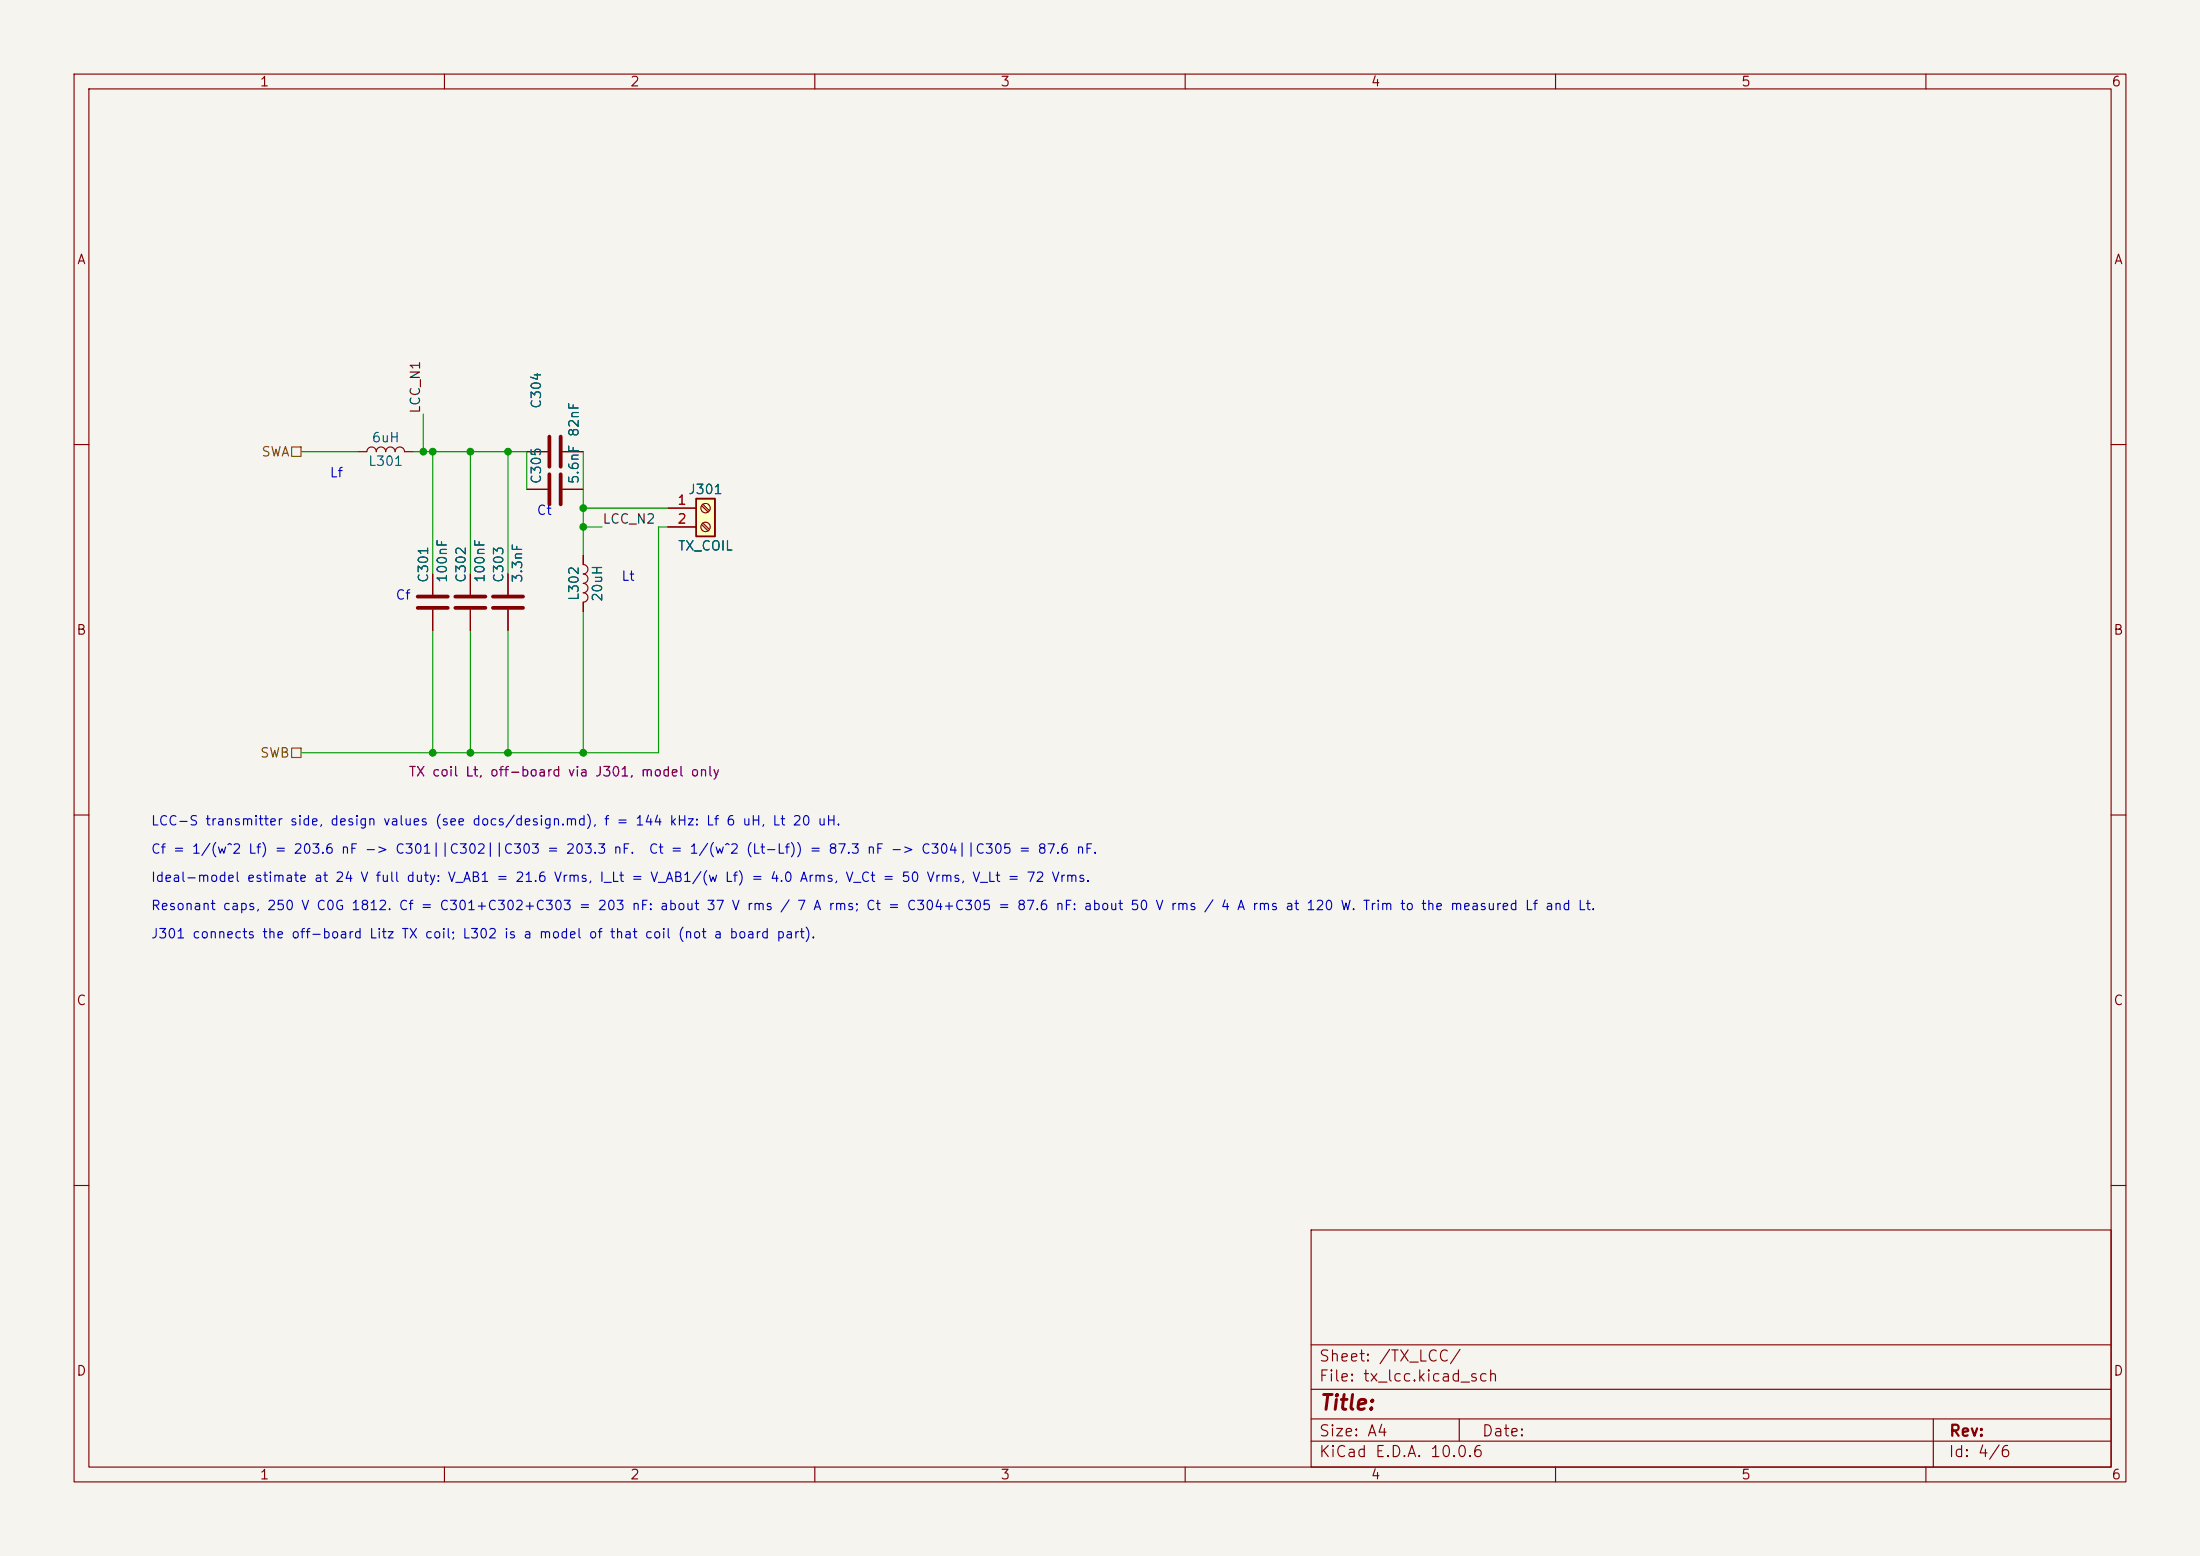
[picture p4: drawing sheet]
(kicad_sch
 (version 20260306)
 (generator "eeschema")
 (generator_version "10.0")
 (paper "A4")
 (lib_symbols
  (symbol "Connector:Screw_Terminal_01x02"
   (pin_names
    (offset 1.016) (hide yes)) (exclude_from_sim no) (in_bom yes) (on_board yes)
   (in_pos_files yes)
   (duplicate_pin_numbers_are_jumpers no)
   (property "Reference" "J" (at 0 2.54 0) (show_name no) (do_not_autoplace no) (effects (font (size 1.27 1.27))))
   (property "Value" "Screw_Terminal_01x02" (at 0 -5.08 0) (show_name no) (do_not_autoplace no) (effects (font (size 1.27 1.27))))
   (property "Footprint" "" (at 0 0 0) (show_name no) (do_not_autoplace no) (hide yes) (effects (font (size 1.27 1.27))))
   (property "Datasheet" "" (at 0 0 0) (show_name no) (do_not_autoplace no) (hide yes) (effects (font (size 1.27 1.27))))
   (property "Description" "Generic screw terminal, single row, 01x02, script generated (kicad-library-utils/schlib/autogen/connector/)" (at 0 0 0) (show_name no) (do_not_autoplace no) (hide yes) (effects (font (size 1.27 1.27))))
   (symbol "Screw_Terminal_01x02_1_1"
    (rectangle (start -1.27 1.27) (end 1.27 -3.81) (stroke (width 0.254) (type default)) (fill (type background)))
    (polyline (pts (xy -0.5334 0.3302) (xy 0.3302 -0.508)) (stroke (width 0.1524) (type default)) (fill (type none)))
    (polyline (pts (xy -0.5334 -2.2098) (xy 0.3302 -3.048)) (stroke (width 0.1524) (type default)) (fill (type none)))
    (polyline (pts (xy -0.3556 0.508) (xy 0.508 -0.3302)) (stroke (width 0.1524) (type default)) (fill (type none)))
    (polyline (pts (xy -0.3556 -2.032) (xy 0.508 -2.8702)) (stroke (width 0.1524) (type default)) (fill (type none)))
    (circle (center 0 0) (radius 0.635) (stroke (width 0.1524) (type default)) (fill (type none)))
    (circle (center 0 -2.54) (radius 0.635) (stroke (width 0.1524) (type default)) (fill (type none)))
    (pin passive line (at -5.08 0 0) (length 3.81) (name "Pin_1" (effects (font (size 1.27 1.27)))) (number "1" (effects (font (size 1.27 1.27)))))
    (pin passive line (at -5.08 -2.54 0) (length 3.81) (name "Pin_2" (effects (font (size 1.27 1.27)))) (number "2" (effects (font (size 1.27 1.27))))))
   (embedded_fonts no))
  (symbol "Device:C"
   (pin_numbers (hide yes))
   (pin_names
    (offset 0.254)) (exclude_from_sim no) (in_bom yes) (on_board yes)
   (in_pos_files yes)
   (duplicate_pin_numbers_are_jumpers no)
   (property "Reference" "C" (at 0.635 2.54 0) (show_name no) (do_not_autoplace no) (effects (font (size 1.27 1.27)) (justify left)))
   (property "Value" "C" (at 0.635 -2.54 0) (show_name no) (do_not_autoplace no) (effects (font (size 1.27 1.27)) (justify left)))
   (property "Footprint" "" (at 0.9652 -3.81 0) (show_name no) (do_not_autoplace no) (hide yes) (effects (font (size 1.27 1.27))))
   (property "Datasheet" "" (at 0 0 0) (show_name no) (do_not_autoplace no) (hide yes) (effects (font (size 1.27 1.27))))
   (property "Description" "Unpolarized capacitor" (at 0 0 0) (show_name no) (do_not_autoplace no) (hide yes) (effects (font (size 1.27 1.27))))
   (symbol "C_0_1"
    (polyline (pts (xy -2.032 0.762) (xy 2.032 0.762)) (stroke (width 0.508) (type default)) (fill (type none)))
    (polyline (pts (xy -2.032 -0.762) (xy 2.032 -0.762)) (stroke (width 0.508) (type default)) (fill (type none))))
   (symbol "C_1_1"
    (pin passive line (at 0 3.81 270) (length 2.794) (name "" (effects (font (size 1.27 1.27)))) (number "1" (effects (font (size 1.27 1.27)))))
    (pin passive line (at 0 -3.81 90) (length 2.794) (name "" (effects (font (size 1.27 1.27)))) (number "2" (effects (font (size 1.27 1.27))))))
   (embedded_fonts no))
  (symbol "Device:L"
   (pin_numbers (hide yes))
   (pin_names
    (offset 1.016) (hide yes)) (exclude_from_sim no) (in_bom yes) (on_board yes)
   (in_pos_files yes)
   (duplicate_pin_numbers_are_jumpers no)
   (property "Reference" "L" (at -1.27 0 90) (show_name no) (do_not_autoplace no) (effects (font (size 1.27 1.27))))
   (property "Value" "L" (at 1.905 0 90) (show_name no) (do_not_autoplace no) (effects (font (size 1.27 1.27))))
   (property "Footprint" "" (at 0 0 0) (show_name no) (do_not_autoplace no) (hide yes) (effects (font (size 1.27 1.27))))
   (property "Datasheet" "" (at 0 0 0) (show_name no) (do_not_autoplace no) (hide yes) (effects (font (size 1.27 1.27))))
   (property "Description" "Inductor" (at 0 0 0) (show_name no) (do_not_autoplace no) (hide yes) (effects (font (size 1.27 1.27))))
   (symbol "L_0_1"
    (arc (start 0 2.54) (mid 0.6323 1.905) (end 0 1.27) (stroke (width 0) (type default)) (fill (type none)))
    (arc (start 0 1.27) (mid 0.6323 0.635) (end 0 0) (stroke (width 0) (type default)) (fill (type none)))
    (arc (start 0 0) (mid 0.6323 -0.635) (end 0 -1.27) (stroke (width 0) (type default)) (fill (type none)))
    (arc (start 0 -1.27) (mid 0.6323 -1.905) (end 0 -2.54) (stroke (width 0) (type default)) (fill (type none))))
   (symbol "L_1_1"
    (pin passive line (at 0 3.81 270) (length 1.27) (name "1" (effects (font (size 1.27 1.27)))) (number "1" (effects (font (size 1.27 1.27)))))
    (pin passive line (at 0 -3.81 90) (length 1.27) (name "2" (effects (font (size 1.27 1.27)))) (number "2" (effects (font (size 1.27 1.27))))))
   (embedded_fonts no)))
 (text "Ideal-model estimate at 24 V full duty: V_AB1 = 21.6 Vrms, I_Lt = V_AB1/(w Lf) = 4.0 Arms, V_Ct = 50 Vrms, V_Lt = 72 Vrms."
  (exclude_from_sim no)
  (at 20.32 119.38 0)
  (effects (font (size 1.27 1.27)) (justify left bottom)))
 (text "Resonant caps, 250 V C0G 1812. Cf = C301+C302+C303 = 203 nF: about 37 V rms / 7 A rms; Ct = C304+C305 = 87.6 nF: about 50 V rms / 4 A rms at 120 W. Trim to the measured Lf and Lt."
  (exclude_from_sim no)
  (at 20.32 123.19 0)
  (effects (font (size 1.27 1.27)) (justify left bottom)))
 (text "Cf"
  (exclude_from_sim no)
  (at 53.34 81.28 0)
  (effects (font (size 1.27 1.27)) (justify left bottom)))
 (text "Cf = 1/(w^2 Lf) = 203.6 nF -> C301||C302||C303 = 203.3 nF.  Ct = 1/(w^2 (Lt-Lf)) = 87.3 nF -> C304||C305 = 87.6 nF."
  (exclude_from_sim no)
  (at 20.32 115.57 0)
  (effects (font (size 1.27 1.27)) (justify left bottom)))
 (text "LCC-S transmitter side, design values (see docs/design.md), f = 144 kHz: Lf 6 uH, Lt 20 uH."
  (exclude_from_sim no)
  (at 20.32 111.76 0)
  (effects (font (size 1.27 1.27)) (justify left bottom)))
 (text "Lf"
  (exclude_from_sim no)
  (at 44.45 64.77 0)
  (effects (font (size 1.27 1.27)) (justify left bottom)))
 (text "J301 connects the off-board Litz TX coil; L302 is a model of that coil (not a board part)."
  (exclude_from_sim no)
  (at 20.32 127 0)
  (effects (font (size 1.27 1.27)) (justify left bottom)))
 (text "Ct"
  (exclude_from_sim no)
  (at 72.39 69.85 0)
  (effects (font (size 1.27 1.27)) (justify left bottom)))
 (text "Lt"
  (exclude_from_sim no)
  (at 83.82 78.74 0)
  (effects (font (size 1.27 1.27)) (justify left bottom)))
 (junction
  (at 57.15 60.96)
  (diameter 0)
  (color 0 0 0 0))
 (junction
  (at 78.74 68.58)
  (diameter 0)
  (color 0 0 0 0))
 (junction
  (at 68.58 101.6)
  (diameter 0)
  (color 0 0 0 0))
 (junction
  (at 78.74 71.12)
  (diameter 0)
  (color 0 0 0 0))
 (junction
  (at 78.74 101.6)
  (diameter 0)
  (color 0 0 0 0))
 (junction
  (at 58.42 60.96)
  (diameter 0)
  (color 0 0 0 0))
 (junction
  (at 58.42 101.6)
  (diameter 0)
  (color 0 0 0 0))
 (junction
  (at 68.58 60.96)
  (diameter 0)
  (color 0 0 0 0))
 (junction
  (at 63.5 60.96)
  (diameter 0)
  (color 0 0 0 0))
 (junction
  (at 63.5 101.6)
  (diameter 0)
  (color 0 0 0 0))
 (wire
  (pts (xy 68.58 85.09) (xy 68.58 101.6))
  (stroke (width 0) (type default)))
 (wire
  (pts (xy 57.15 55.88) (xy 57.15 60.96))
  (stroke (width 0) (type default)))
 (wire
  (pts (xy 90.17 68.58) (xy 78.74 68.58))
  (stroke (width 0) (type default)))
 (wire
  (pts (xy 40.64 101.6) (xy 88.9 101.6))
  (stroke (width 0) (type default)))
 (wire
  (pts (xy 68.58 60.96) (xy 68.58 77.47))
  (stroke (width 0) (type default)))
 (wire
  (pts (xy 55.88 60.96) (xy 71.12 60.96))
  (stroke (width 0) (type default)))
 (wire
  (pts (xy 63.5 60.96) (xy 63.5 77.47))
  (stroke (width 0) (type default)))
 (wire
  (pts (xy 58.42 60.96) (xy 58.42 77.47))
  (stroke (width 0) (type default)))
 (wire
  (pts (xy 63.5 85.09) (xy 63.5 101.6))
  (stroke (width 0) (type default)))
 (wire
  (pts (xy 40.64 60.96) (xy 48.26 60.96))
  (stroke (width 0) (type default)))
 (wire
  (pts (xy 90.17 71.12) (xy 88.9 71.12))
  (stroke (width 0) (type default)))
 (wire
  (pts (xy 78.74 82.55) (xy 78.74 101.6))
  (stroke (width 0) (type default)))
 (wire
  (pts (xy 78.74 66.04) (xy 78.74 74.93))
  (stroke (width 0) (type default)))
 (wire
  (pts (xy 88.9 71.12) (xy 88.9 101.6))
  (stroke (width 0) (type default)))
 (wire
  (pts (xy 78.74 60.96) (xy 78.74 66.04))
  (stroke (width 0) (type default)))
 (wire
  (pts (xy 71.12 60.96) (xy 71.12 66.04))
  (stroke (width 0) (type default)))
 (wire
  (pts (xy 58.42 85.09) (xy 58.42 101.6))
  (stroke (width 0) (type default)))
 (wire
  (pts (xy 78.74 71.12) (xy 81.28 71.12))
  (stroke (width 0) (type default)))
 (label "LCC_N1"
  (at 57.15 55.88 90)
  (effects (font (size 1.27 1.27)) (justify left bottom)))
 (label "LCC_N2"
  (at 81.28 71.12 0)
  (effects (font (size 1.27 1.27)) (justify left bottom)))
 (hierarchical_label "SWB"
  (shape passive)
  (at 40.64 101.6 180)
  (effects (font (size 1.27 1.27)) (justify right)))
 (hierarchical_label "SWA"
  (shape passive)
  (at 40.64 60.96 180)
  (effects (font (size 1.27 1.27)) (justify right)))
 (symbol
  (lib_id "Device:C")
  (at 68.58 81.28 0)
  (unit 1)
  (body_style 1)
  (exclude_from_sim no)
  (in_bom yes)
  (on_board yes)
  (in_pos_files yes)
  (dnp no)
  (property "Reference" "C303" (at 67.31 78.74 90) (show_name no) (do_not_autoplace no) (effects (font (size 1.27 1.27)) (justify left)))
  (property "Value" "3.3nF" (at 69.85 78.74 90) (show_name no) (do_not_autoplace no) (effects (font (size 1.27 1.27)) (justify left)))
  (property "Footprint" "Capacitor_SMD:C_1812_4532Metric" (at 68.58 81.28 0) (hide yes) (show_name no) (do_not_autoplace no) (effects (font (size 1.27 1.27))))
  (property "Datasheet" "" (at 68.58 81.28 0) (hide yes) (show_name no) (do_not_autoplace no) (effects (font (size 1.27 1.27))))
  (property "Description" "Unpolarized capacitor" (at 68.58 81.28 0) (hide yes) (show_name no) (do_not_autoplace no) (effects (font (size 1.27 1.27))))
  (property "Voltage" "250V C0G" (at 70.485 73.66 90) (hide yes) (show_name no) (do_not_autoplace no) (effects (font (size 1.27 1.27))))
  (pin "1")
  (pin "2"))
 (symbol
  (lib_id "Device:C")
  (at 63.5 81.28 0)
  (unit 1)
  (body_style 1)
  (exclude_from_sim no)
  (in_bom yes)
  (on_board yes)
  (in_pos_files yes)
  (dnp no)
  (property "Reference" "C302" (at 62.23 78.74 90) (show_name no) (do_not_autoplace no) (effects (font (size 1.27 1.27)) (justify left)))
  (property "Value" "100nF" (at 64.77 78.74 90) (show_name no) (do_not_autoplace no) (effects (font (size 1.27 1.27)) (justify left)))
  (property "Footprint" "Capacitor_SMD:C_1812_4532Metric" (at 63.5 81.28 0) (hide yes) (show_name no) (do_not_autoplace no) (effects (font (size 1.27 1.27))))
  (property "Datasheet" "" (at 63.5 81.28 0) (hide yes) (show_name no) (do_not_autoplace no) (effects (font (size 1.27 1.27))))
  (property "Description" "Unpolarized capacitor" (at 63.5 81.28 0) (hide yes) (show_name no) (do_not_autoplace no) (effects (font (size 1.27 1.27))))
  (property "Voltage" "250V C0G" (at 65.405 73.66 90) (hide yes) (show_name no) (do_not_autoplace no) (effects (font (size 1.27 1.27))))
  (pin "2")
  (pin "1"))
 (symbol
  (lib_id "Device:C")
  (at 74.93 60.96 90)
  (unit 1)
  (body_style 1)
  (exclude_from_sim no)
  (in_bom yes)
  (on_board yes)
  (in_pos_files yes)
  (dnp no)
  (property "Reference" "C304" (at 72.39 55.245 0) (show_name no) (do_not_autoplace no) (effects (font (size 1.27 1.27)) (justify left)))
  (property "Value" "82nF" (at 77.47 59.055 0) (show_name no) (do_not_autoplace no) (effects (font (size 1.27 1.27)) (justify left)))
  (property "Footprint" "Capacitor_SMD:C_1812_4532Metric" (at 74.93 60.96 0) (hide yes) (show_name no) (do_not_autoplace no) (effects (font (size 1.27 1.27))))
  (property "Datasheet" "" (at 74.93 60.96 0) (hide yes) (show_name no) (do_not_autoplace no) (effects (font (size 1.27 1.27))))
  (property "Description" "Unpolarized capacitor" (at 74.93 60.96 0) (hide yes) (show_name no) (do_not_autoplace no) (effects (font (size 1.27 1.27))))
  (property "Voltage" "250V C0G" (at 72.39 63.5 0) (hide yes) (show_name no) (do_not_autoplace no) (effects (font (size 1.27 1.27))))
  (pin "1")
  (pin "2"))
 (symbol
  (lib_id "Device:L")
  (at 52.07 60.96 90)
  (unit 1)
  (body_style 1)
  (exclude_from_sim no)
  (in_bom yes)
  (on_board yes)
  (in_pos_files yes)
  (dnp no)
  (property "Reference" "L301" (at 52.07 62.23 90) (show_name no) (do_not_autoplace no) (effects (font (size 1.27 1.27))))
  (property "Value" "6uH" (at 52.07 59.055 90) (show_name no) (do_not_autoplace no) (effects (font (size 1.27 1.27))))
  (property "Footprint" "Inductor_SMD:L_12x12mm_H8mm" (at 52.07 60.96 0) (hide yes) (show_name no) (do_not_autoplace no) (effects (font (size 1.27 1.27))))
  (property "Datasheet" "" (at 52.07 60.96 0) (hide yes) (show_name no) (do_not_autoplace no) (effects (font (size 1.27 1.27))))
  (property "Description" "Inductor" (at 52.07 60.96 0) (hide yes) (show_name no) (do_not_autoplace no) (effects (font (size 1.27 1.27))))
  (pin "2")
  (pin "1"))
 (symbol
  (lib_id "Device:C")
  (at 74.93 66.04 90)
  (unit 1)
  (body_style 1)
  (exclude_from_sim no)
  (in_bom yes)
  (on_board yes)
  (in_pos_files yes)
  (dnp no)
  (property "Reference" "C305" (at 72.39 65.405 0) (show_name no) (do_not_autoplace no) (effects (font (size 1.27 1.27)) (justify left)))
  (property "Value" "5.6nF" (at 77.47 65.405 0) (show_name no) (do_not_autoplace no) (effects (font (size 1.27 1.27)) (justify left)))
  (property "Footprint" "Capacitor_SMD:C_1812_4532Metric" (at 74.93 66.04 0) (hide yes) (show_name no) (do_not_autoplace no) (effects (font (size 1.27 1.27))))
  (property "Datasheet" "" (at 74.93 66.04 0) (hide yes) (show_name no) (do_not_autoplace no) (effects (font (size 1.27 1.27))))
  (property "Description" "Unpolarized capacitor" (at 74.93 66.04 0) (hide yes) (show_name no) (do_not_autoplace no) (effects (font (size 1.27 1.27))))
  (property "Voltage" "250V C0G" (at 72.39 68.58 0) (hide yes) (show_name no) (do_not_autoplace no) (effects (font (size 1.27 1.27))))
  (pin "1")
  (pin "2"))
 (symbol
  (lib_id "Device:L")
  (at 78.74 78.74 0)
  (unit 1)
  (body_style 1)
  (exclude_from_sim no)
  (in_bom yes)
  (on_board yes)
  (in_pos_files yes)
  (dnp no)
  (property "Reference" "L302" (at 77.47 78.74 90) (show_name no) (do_not_autoplace no) (effects (font (size 1.27 1.27))))
  (property "Value" "20uH" (at 80.645 78.74 90) (show_name no) (do_not_autoplace no) (effects (font (size 1.27 1.27))))
  (property "Footprint" "" (at 78.74 78.74 0) (hide yes) (show_name no) (do_not_autoplace no) (effects (font (size 1.27 1.27))))
  (property "Datasheet" "" (at 78.74 78.74 0) (hide yes) (show_name no) (do_not_autoplace no) (effects (font (size 1.27 1.27))))
  (property "Description" "Inductor" (at 78.74 78.74 0) (hide yes) (show_name no) (do_not_autoplace no) (effects (font (size 1.27 1.27))))
  (property "Note" "TX coil Lt, off-board via J301, model only" (at 76.2 104.14 0) (show_name no) (do_not_autoplace no) (effects (font (size 1.27 1.27))))
  (pin "1")
  (pin "2"))
 (symbol
  (lib_id "Connector:Screw_Terminal_01x02")
  (at 95.25 68.58 0)
  (unit 1)
  (body_style 1)
  (exclude_from_sim no)
  (in_bom yes)
  (on_board yes)
  (in_pos_files yes)
  (dnp no)
  (property "Reference" "J301" (at 95.25 66.04 0) (show_name no) (do_not_autoplace no) (effects (font (size 1.27 1.27))))
  (property "Value" "TX_COIL" (at 95.25 73.66 0) (show_name no) (do_not_autoplace no) (effects (font (size 1.27 1.27))))
  (property "Footprint" "TerminalBlock_Phoenix:TerminalBlock_Phoenix_MKDS-1,5-2-5.08_1x02_P5.08mm_Horizontal" (at 95.25 68.58 0) (hide yes) (show_name no) (do_not_autoplace no) (effects (font (size 1.27 1.27))))
  (property "Datasheet" "" (at 95.25 68.58 0) (hide yes) (show_name no) (do_not_autoplace no) (effects (font (size 1.27 1.27))))
  (property "Description" "Generic screw terminal, single row, 01x02, script generated (kicad-library-utils/schlib/autogen/connector/)" (at 95.25 68.58 0) (hide yes) (show_name no) (do_not_autoplace no) (effects (font (size 1.27 1.27))))
  (pin "1")
  (pin "2"))
 (symbol
  (lib_id "Device:C")
  (at 58.42 81.28 0)
  (unit 1)
  (body_style 1)
  (exclude_from_sim no)
  (in_bom yes)
  (on_board yes)
  (in_pos_files yes)
  (dnp no)
  (property "Reference" "C301" (at 57.15 78.74 90) (show_name no) (do_not_autoplace no) (effects (font (size 1.27 1.27)) (justify left)))
  (property "Value" "100nF" (at 59.69 78.74 90) (show_name no) (do_not_autoplace no) (effects (font (size 1.27 1.27)) (justify left)))
  (property "Footprint" "Capacitor_SMD:C_1812_4532Metric" (at 58.42 81.28 0) (hide yes) (show_name no) (do_not_autoplace no) (effects (font (size 1.27 1.27))))
  (property "Datasheet" "" (at 58.42 81.28 0) (hide yes) (show_name no) (do_not_autoplace no) (effects (font (size 1.27 1.27))))
  (property "Description" "Unpolarized capacitor" (at 58.42 81.28 0) (hide yes) (show_name no) (do_not_autoplace no) (effects (font (size 1.27 1.27))))
  (property "Voltage" "250V C0G" (at 60.325 73.66 90) (hide yes) (show_name no) (do_not_autoplace no) (effects (font (size 1.27 1.27))))
  (pin "1")
  (pin "2")))
